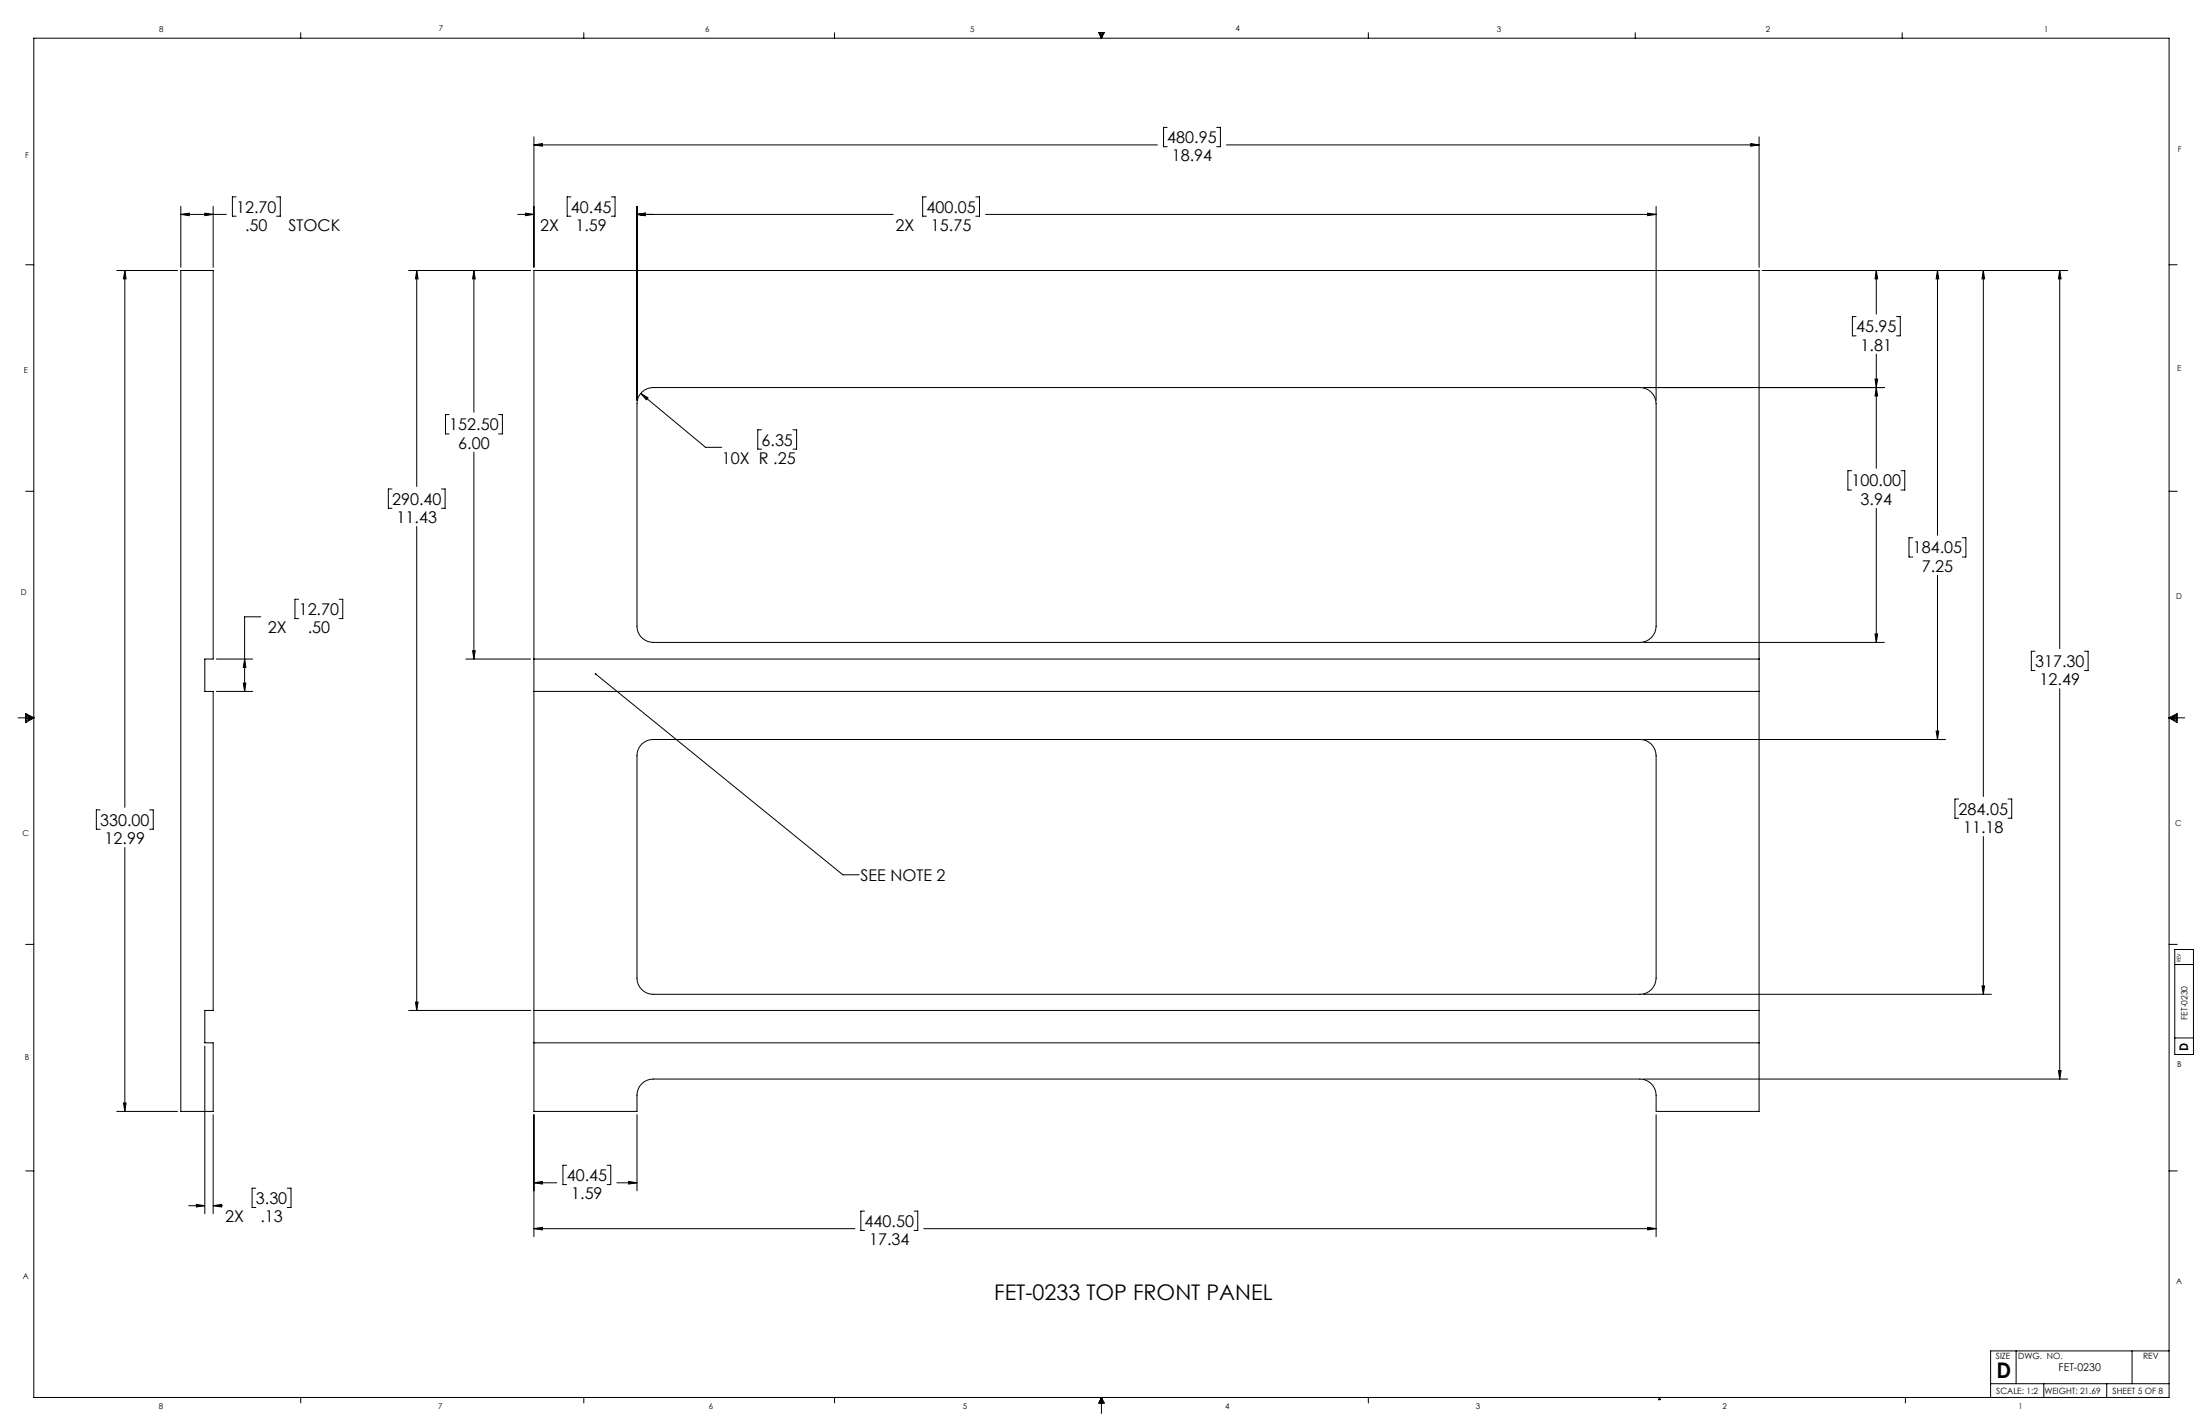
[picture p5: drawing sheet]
<svg xmlns="http://www.w3.org/2000/svg" width="864mm" height="559mm" viewBox="0 0 864 559" stroke-linecap="round" stroke-linejoin="round" font-family="sans-serif">
<g fill="none" stroke="#000" stroke-width=".39">
<path d="M13.3 15h838.2v533.4h-838.2zM118 12.8v2.2M229.2 12.8v2.2M327.6 12.8v2.2M431.3 12.8h2.2l-1.1 2.2zM431.5 12.8l.9 2.2M432 12.8l.4 2.2M432.7 12.8l-.3 2.2M433 12.8l-.6 2.2M537.1 12.8v2.2M641.9 12.8v2.2M746.7 12.8v2.2"/>
<path d="M209.6 56.9l3.3-.6v1.1zM209.6 53.7v51.2M209.6 56.9h244.7M458.2 50h-1.5v7.6h1.5M477.6 50h1.5v7.6h-1.5M481.4 56.9h209.1M687.2 56.3l3.3 .6-3.3 .5zM690.5 53.7v51.2M92.7 77.3h-1.5v7.5h1.5M108.6 77.3h1.4v7.5h-1.4M224.1 77.3h-1.5v7.5h1.5M240 77.3h1.4v7.5h-1.4"/>
<path d="M363.6 77.3h-1.4v7.5h1.4M383 77.3h1.5v7.5h-1.5M71 84.1l3.3-.5v1zM71 84.1h17.9M71 81v23.9M80.4 83.6l3.3 .5-3.3 .5zM83.7 81v23.9M203.2 84.1h6.4M206.3 83.6l3.3 .5-3.3 .5zM250 84.1l3.3-.5v1zM250 81v76.2M250 84.1h100.6"/>
<path d="M386.9 84.1h263.2M646.8 83.6l3.3 .5-3.3 .5zM650.1 81v76.2M10.1 103.9h3.2M45.8 106.2h23.9M49 106.2l.5 3.2h-1zM49 106.2v210.6M71 106.2h12.7v152.4h-3.3v12.7h3.3v125.2h-3.3v12.7h3.3v26.9h-12.7zM160.4 106.2h47.9M163.6 106.2l.5 3.2h-1zM163.6 106.2v84.7M186 106.2l.5 3.2h-1z"/>
<path d="M186 106.2v55.5M209.6 106.2h480.9v329.9h-40.4v-6.3a6.4 6.4 0 0 0-6.4-6.4h-387.3a6.3 6.3 0 0 0-6.4 6.4v6.3h-40.4zM691.8 106.2h119.9M736.5 106.2l.6 3.2h-1.1zM736.5 106.2v17.1M760.6 106.2l.4 3.2h-1zM760.6 106.2v103.8M778.5 106.2l.5 3.2h-1zM778.5 106.2v206.4M808.5 106.2l.6 3.2h-1.1zM808.5 106.2v148.4M851.5 103.9h3.1"/>
<path d="M728.6 124.2h-1.5v7.6h1.5M736.5 139v44.8M744.5 124.2h1.4v7.6h-1.4M251.5 154.4l2.9 1.7-.7 .8zM251.5 154.4l25.5 21.1h6.3M251.9 154a6.5 6.5 0 0 1 4.5-1.9h387.3a6.4 6.4 0 0 1 6.4 6.3v87.3a6.4 6.4 0 0 1-6.4 6.4h-387.3a6.3 6.3 0 0 1-6.4-6.4v-87.3a6.1 6.1 0 0 1 1.9-4.4zM645 152.1h94.7M736 148.8h1.1l-.6 3.3zM736.5 152.1l.6 3.3h-1.1zM176.3 162.7h-1.4v7.6h1.4M186 177.4v81.2M195.7 162.7h1.5v7.6h-1.5"/>
<path d="M298.9 168.7h-1.4v7.5h1.4M311.3 168.7h1.4v7.5h-1.4M10.1 192.8h3.2M153.9 191.9h-1.5v7.6h1.5M173.3 191.9h1.4v7.6h-1.4M726.8 184.7h-1.4v7.6h1.4M736.5 199.5v52.6M746.2 184.7h1.5v7.6h-1.5M851.5 192.8h3.1M163.6 206.6v189.9M750.9 211h-1.5v7.6h1.5M770.3 211h1.4v7.6h-1.4"/>
<path d="M117.2 235.2h-1.4v7.5h1.4M133.1 235.2h1.4v7.5h-1.4M760.6 225.7v64.5M84.9 258.6h14.3M96 258.6l.5 3.3h-1zM102.4 242h-6.4v29.3M182.8 258.6h25.5M185.5 255.3h1l-.5 3.3zM209.6 258.6h480.9M645 252.1h94.7M736 248.8h1.1l-.6 3.3zM798.8 255.6h-1.4v7.5h1.4"/>
<path d="M818.2 255.6h1.5v7.5h-1.5M84.9 271.3h14.3M95.5 268h1l-.5 3.3zM209.6 271.3h480.9M233.8 264.5l97.1 78.8h6.3M808.5 270.3v153.1M7.1 281.7h6.2M10.1 280l3.2 1.7-3.2 1.9zM10.1 280.5l3.2 1.2M10.1 281.1l3.2 .6M13.3 281.7l-3.2 1.2M13.3 281.7l-3.2 .5"/>
<path d="M251.9 292a6.3 6.3 0 0 1 4.5-1.8h387.3a6.3 6.3 0 0 1 6.4 6.3v87.3a6.3 6.3 0 0 1-6.4 6.4h-387.3a6.3 6.3 0 0 1-6.4-6.4v-87.3a6.3 6.3 0 0 1 1.9-4.5zM645 290.2h118.7M760 286.9h1l-.4 3.3zM851.5 281.7h6.1M851.5 281.7l3.1 .5M851.5 281.7l3.1 1.2M851.5 281.7l3.1-1.7v3.6zM854.6 281.1l-3.1 .6M854.6 280.5l-3.1 1.2M39.3 317.8h-1.5v7.6h1.5M58.7 317.8h1.4v7.6h-1.4M768.8 313.5h-1.4v7.6h1.4"/>
<path d="M788.2 313.5h1.5v7.6h-1.5M49 332.5v103.6M778.5 328.3v61.9M10.1 370.6h3.2M851.5 370.6h3.1M853.7 372.6h7.3v41.2h-7.3zM853.7 378.5h7.3M160.4 396.5h47.9M163.1 393.2h1l-.5 3.3zM209.6 396.5h480.9M645 390.2h136.7M778 386.9h1l-.5 3.3z"/>
<path d="M80.4 410.5v65.8M209.6 409.2h480.9M853.7 407.3h7.3M45.8 436.1h23.9M48.5 432.8h1l-.5 3.3zM83.7 437.4v38.9M209.6 437.4v47.9M250 437.4v29.9M645 423.4h166.7M650.1 437.4v47.9M808 420.1h1.1l-.6 3.3zM10.1 459.5h3.2"/>
<path d="M222.4 457.3h-1.4v7.6h1.4M238.3 457.3h1.4v7.6h-1.4M851.5 459.5h3.1M74 473.1h6.4M77.1 472.6l3.3 .5-3.3 .5zM83.7 473.1l3.3-.5v1zM83.7 473.1h3.7M100.4 466.3h-1.4v7.6h1.4M112.7 466.3h1.5v7.6h-1.5M209.6 464.1l3.3-.5v1zM209.6 464.1h9M242.1 464.1h7.9"/>
<path d="M246.7 463.6l3.3 .5-3.3 .5zM339.4 475.3h-1.5v7.5h1.5M358.8 475.3h1.5v7.5h-1.5M209.6 482.1l3.3-.5v1zM209.6 482.1h126M362.6 482.1h287.5M646.8 481.6l3.3 .5-3.3 .5zM791.4 530.1v12.9M836.9 530.1v12.9M851.5 530.1h-70.1v18.3M118 548.4v2.1M229.2 548.4v2.1"/>
<path d="M327.6 548.4v2.1M432.4 548.4v6.3M432.4 548.4l1.1 2.2h-2.2zM432.4 548.4l.6 2.2M432.4 548.4l-.9 2.2M432.4 548.4l-.4 2.2M432.4 548.4l.3 2.2M537.1 548.4v2.1M651.4 548.4l.4 .9h-.7zM748 548.4v2.1M781.4 543h70.1M802.3 543v5.4"/>
<path d="M827 543v5.4"/>
</g>
<g fill="#000">
<path d="M233.5 264.3a.33 .33 0 0 1 .6 0 .33 .33 0 0 1-.3 .5 .33 .33 0 0 1-.3-.5l.3 .2z"/>
<path d="M209.6 56.9l3.3-.6v1.1zM687.2 56.3l3.3 .6-3.3 .5zM736 148.8h1.1l-.6 3.3zM736.5 106.2l.6 3.2h-1.1zM736 248.8h1.1l-.6 3.3zM736.5 152.1l.6 3.3h-1.1zM760 286.9h1l-.4 3.3zM760.6 106.2l.4 3.2h-1zM778 386.9h1l-.5 3.3zM778.5 106.2l.5 3.2h-1zM250 84.1l3.3-.5v1zM206.3 83.6l3.3 .5-3.3 .5zM646.8 83.6l3.3 .5-3.3 .5zM250 84.1l3.3-.5v1zM251.5 154.4l2.2 2.5 .7-.8zM185.5 255.3h1l-.5 3.3zM186 106.2l.5 3.2h-1zM163.1 393.2h1l-.5 3.3zM163.6 106.2l.5 3.2h-1zM808 420.1h1.1l-.6 3.3zM808.5 106.2l.6 3.2h-1.1zM246.7 463.6l3.3 .5-3.3 .5zM209.6 464.1l3.3-.5v1zM646.8 481.6l3.3 .5-3.3 .5zM209.6 482.1l3.3-.5v1zM96 258.6l.5 3.3h-1zM95.5 268h1l-.5 3.3zM77.1 472.6l3.3 .5-3.3 .5zM83.7 473.1l3.3-.5v1zM71 84.1l3.3-.5v1zM80.4 83.6l3.3 .5-3.3 .5zM48.5 432.8h1l-.5 3.3zM49 106.2l.5 3.2h-1z"/>
</g>
<g font-size="8.5">
<text x="390.3" y="510.1">FET-0233 TOP FRONT PANEL</text>
<text x="783.7" y="540.7">D</text>
</g>
<g font-size="6.4">
<text x="458.2" y="56.2">480.95</text>
<text x="460" y="63.3">18.94</text>
<text x="92.7" y="83.4">12.70</text>
<text x="224.1" y="83.4">40.45</text>
<text x="363.7" y="83.4">400.05</text>
<text x="96.2" y="90.6">.50</text>
<text x="113.3" y="90.5">STOCK</text>
<text x="212" y="90.5">2X</text>
<text x="225.9" y="90.6">1.59</text>
<text x="351.6" y="90.5">2X</text>
<text x="365.4" y="90.6">15.75</text>
<text x="728.6" y="130.4">45.95</text>
<text x="730.4" y="137.6">1.81</text>
<text x="176.4" y="168.9">152.50</text>
<text x="179.9" y="176">6.00</text>
<text x="298.9" y="174.9">6.35</text>
<text x="283.3" y="181.9">10X R .25</text>
<text x="726.9" y="190.9">100.00</text>
<text x="153.9" y="198">290.40</text>
<text x="730.4" y="198">3.94</text>
<text x="155.7" y="205.2">11.43</text>
<text x="750.9" y="217.2">184.05</text>
<text x="754.4" y="224.3">7.25</text>
<text x="117.2" y="241.3">12.70</text>
<text x="105.2" y="248.4">2X</text>
<text x="120.8" y="248.5">.50</text>
<text x="798.9" y="261.7">317.30</text>
<text x="800.6" y="268.9">12.49</text>
<text x="39.3" y="324">330.00</text>
<text x="768.9" y="319.7">284.05</text>
<text x="770.6" y="326.9">11.18</text>
<text x="41.1" y="331.1">12.99</text>
<text x="222.5" y="463.4">40.45</text>
<text x="100.4" y="472.4">3.30</text>
<text x="224.2" y="470.6">1.59</text>
<text x="88.3" y="479.5">2X</text>
<text x="102.2" y="479.6">.13</text>
<text x="339.4" y="481.4">440.50</text>
<text x="341.2" y="488.6">17.34</text>
</g>
<text font-size="6.3" x="337.8" y="345.6">SEE NOTE 2</text>
<text font-size="4.7" x="859" y="412.4" transform="rotate(-90 859 412.4)">D</text>
<text font-size="4.2" x="808.1" y="538.1">FET-0230</text>
<g font-size="3.4">
<text x="858.7" y="400.1" transform="rotate(-90 858.7 400.1)">FET-0230</text>
<text x="783.5" y="533.3">SIZE</text>
<text x="792.3" y="533.3">DWG. NO.</text>
<text x="841.3" y="533.4">REV</text>
<text x="783.6" y="546.8">SCALE: 1:2</text>
<text x="802.5" y="546.9">WEIGHT: 21.69</text>
<text x="829.3" y="546.8">SHEET 5 OF 8</text>
</g>
<g font-size="3.2">
<text x="62.5" y="12.4">8</text>
<text x="172.3" y="12.3">7</text>
<text x="276.8" y="12.4">6</text>
<text x="380.9" y="12.4">5</text>
<text x="485" y="12.3">4</text>
<text x="587.5" y="12.4">3</text>
<text x="693.2" y="12.4">2</text>
<text x="802.4" y="12.4">1</text>
<text x="854.9" y="59.8">F</text>
<text x="9.9" y="62">F</text>
<text x="9.3" y="146.5">E</text>
<text x="854.7" y="145.5">E</text>
<text x="8.2" y="233.6">D</text>
<text x="854.3" y="234.9">D</text>
<text x="8.9" y="328.1">C</text>
<text x="853.9" y="324.1">C</text>
<text x="9.7" y="415.8">B</text>
<text x="854.6" y="418.6">B</text>
<text x="9" y="502">A</text>
<text x="854.3" y="503.9">A</text>
<text x="62.3" y="552.9">8</text>
<text x="172" y="552.9">7</text>
<text x="278.3" y="552.9">6</text>
<text x="377.9" y="552.8">5</text>
<text x="481" y="552.8">4</text>
<text x="579.3" y="552.8">3</text>
<text x="676.2" y="552.9">2</text>
<text x="792.4" y="552.8">1</text>
</g>
<text font-size="2" x="856" y="377.7" transform="rotate(-90 856 377.7)">REV</text>
</svg>
